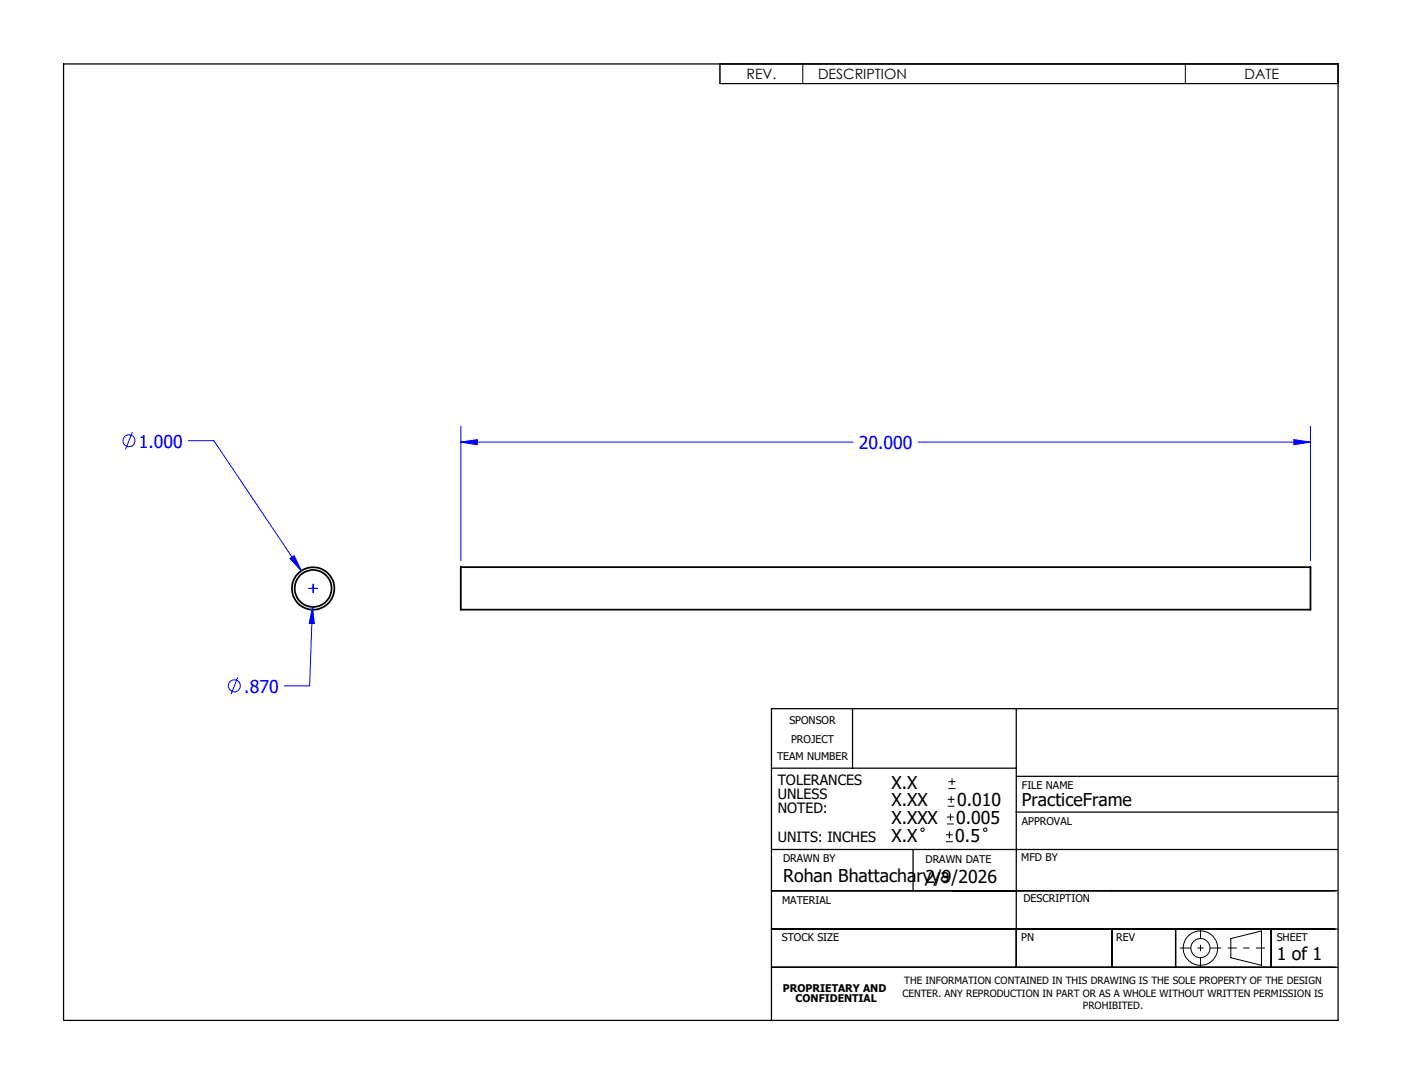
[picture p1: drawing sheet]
<svg xmlns="http://www.w3.org/2000/svg" width="279mm" height="216mm" viewBox="0 0 279 216" stroke-linecap="round" stroke-linejoin="round" font-family="sans-serif">
<g fill="none" stroke="#000" stroke-width=".35">
<path d="M91.8 113h169.4v8.4h-169.4z"/>
<circle cx="62.4" cy="117.2" r="4.2"/>
<circle cx="62.4" cy="117.2" r="3.7"/>
</g>
<g fill="none" stroke="#00f" stroke-width=".2">
<path d="M26.4 86.1l-1.4 3.4M37.5 87.8h5.1l17.4 25.9M91.8 88.1l3.3-.5v1zM91.8 84.9v26.8M91.8 88.1h78.2M183 88.1h78.2M257.8 87.6l3.4 .5-3.4 .5zM261.2 84.9v26.8M57.8 111.2l.8-.5 1.4 3zM61.6 117.2h1.7M62.4 116.3v1.7M47.4 134.9l-1.4 3.4"/>
<path d="M62.3 120.9l.4 3.3h-1.1zM62.3 120.9l-.6 15.7h-5.1"/>
<circle cx="25.7" cy="87.8" r="1.2"/>
<circle cx="46.7" cy="136.6" r="1.19"/>
</g>
<g fill="none" stroke="#000" stroke-width=".2">
<path d="M143.5 12.7h123.2v4h-123.2zM160 12.7v4M236.2 12.7v4M188.9 159.2h1.3M189 157.1h1.4M189 155.7h1.4M189.5 158.5v1.4M189.7 155v1.4M188.5 167.6h1.4M188.5 166.3h1.4M188.7 164.1h1.4M188.7 162.7h1.4"/>
<path d="M188.9 160.6h1.3M189.2 165.6v1.4M189.4 162.1v1.3M245.3 186.9l6.1-1.5v6.9l-6.1-1.6z"/>
<circle cx="183.8" cy="165.3" r=".34"/>
<circle cx="196.3" cy="165.3" r=".34"/>
<circle cx="239.2" cy="188.8" r="3.4"/>
<circle cx="239.2" cy="188.8" r="1.9"/>
</g>
<path d="M235.1 188.8h8.3" fill="none" stroke="#000" stroke-width=".2" stroke-dasharray="15.2 1.3 1.3 1.3" stroke-dashoffset="13" stroke-linecap="butt"/>
<path d="M239.2 185v7.6" fill="none" stroke="#000" stroke-width=".2" stroke-dasharray="15.2 1.3 1.3 1.3" stroke-dashoffset="13.3" stroke-linecap="butt"/>
<path d="M244.7 188.8h7.4" fill="none" stroke="#000" stroke-width=".2" stroke-dasharray="15.2 1.3 1.3 1.3" stroke-dashoffset="13.4" stroke-linecap="butt"/>
<g fill="none" stroke="#000" stroke-width=".25">
<path d="M12.7 12.7h254v190.5h-254zM153.7 153h48.8M169.9 141.1v11.9M202.5 141.1v51.6M202.6 154.6h64M266.5 141.1h-112.8v62.1M153.7 177.4h112.8M153.7 169.2h112.8M182 169.2v8.2M202.5 161.7h64M153.7 192.7h112.8M153.7 185h112.8"/>
<path d="M221.6 185v7.7M234.3 185v7.7M253.3 185v7.7"/>
</g>
<path d="M57.8 111.2l2.2 2.5-1.4-3zM62.3 120.9l-.7 3.3h1.1zM257.8 87.6l3.4 .5-3.4 .5zM91.8 88.1l3.3-.5v1z" fill="#00f"/>
<g font-size="3.5" fill="#00f">
<text x="27.7" y="89.1">1.000</text>
<text x="171.2" y="89.4">20.000</text>
<text x="48.7" y="138">.870</text>
</g>
<g font-size="3.5">
<text x="177.7" y="157.1">X.X</text>
<text x="177.7" y="160.6">X.XX</text>
<text x="190.7" y="160.6">0.010</text>
<text x="203.6" y="160.6">PracticeFrame</text>
<text x="177.7" y="164.1">X.XXX</text>
<text x="177.7" y="167.6">X.X</text>
<text x="190.4" y="167.6">0.5</text>
<text x="190.6" y="164.1">0.005</text>
<text x="156.1" y="175.7">Rohan Bhattacharyya</text>
<text x="184.4" y="175.8">2/9/2026</text>
<text x="254.4" y="191.3">1 of 1</text>
</g>
<g font-size="2.8">
<text x="148.8" y="15.7">REV.</text>
<text x="163" y="15.7">DESCRIPTION</text>
<text x="248" y="15.7">DATE</text>
<text x="155" y="156.3">TOLERANCES</text>
<text x="155" y="159.2">UNLESS</text>
<text x="155" y="162">NOTED:</text>
<text x="155" y="167.6">UNITS: INCHES</text>
</g>
<g font-size="2.1">
<text x="157.3" y="144.2">SPONSOR</text>
<text x="157.7" y="148">PROJECT</text>
<text x="154.8" y="151.5">TEAM NUMBER</text>
<text x="203.6" y="157.1">FILE NAME</text>
<text x="203.6" y="164.4">APPROVAL</text>
<text x="156.1" y="171.7">DRAWN BY</text>
<text x="184.4" y="171.9">DRAWN DATE</text>
<text x="203.5" y="171.5">MFD BY</text>
<text x="204" y="179.6">DESCRIPTION</text>
<text x="155.9" y="180.1">MATERIAL</text>
<text x="155.8" y="187.5">STOCK SIZE</text>
<text x="203.5" y="187.4">PN</text>
<text x="222.5" y="187.4">REV</text>
<text x="254.4" y="187.4">SHEET</text>
<text x="156" y="197.5">PROPRIETARY AND</text>
<text x="158.6" y="199.6">CONFIDENTIAL</text>
</g>
<g font-size="2">
<text x="180.2" y="196">THE INFORMATION CONTAINED IN THIS DRAWING IS THE SOLE PROPERTY OF THE DESIGN</text>
<text x="179.8" y="198.5">CENTER. ANY REPRODUCTION IN PART OR AS A WHOLE WITHOUT WRITTEN PERMISSION IS</text>
<text x="215.8" y="201">PROHIBITED.</text>
</g>
</svg>
